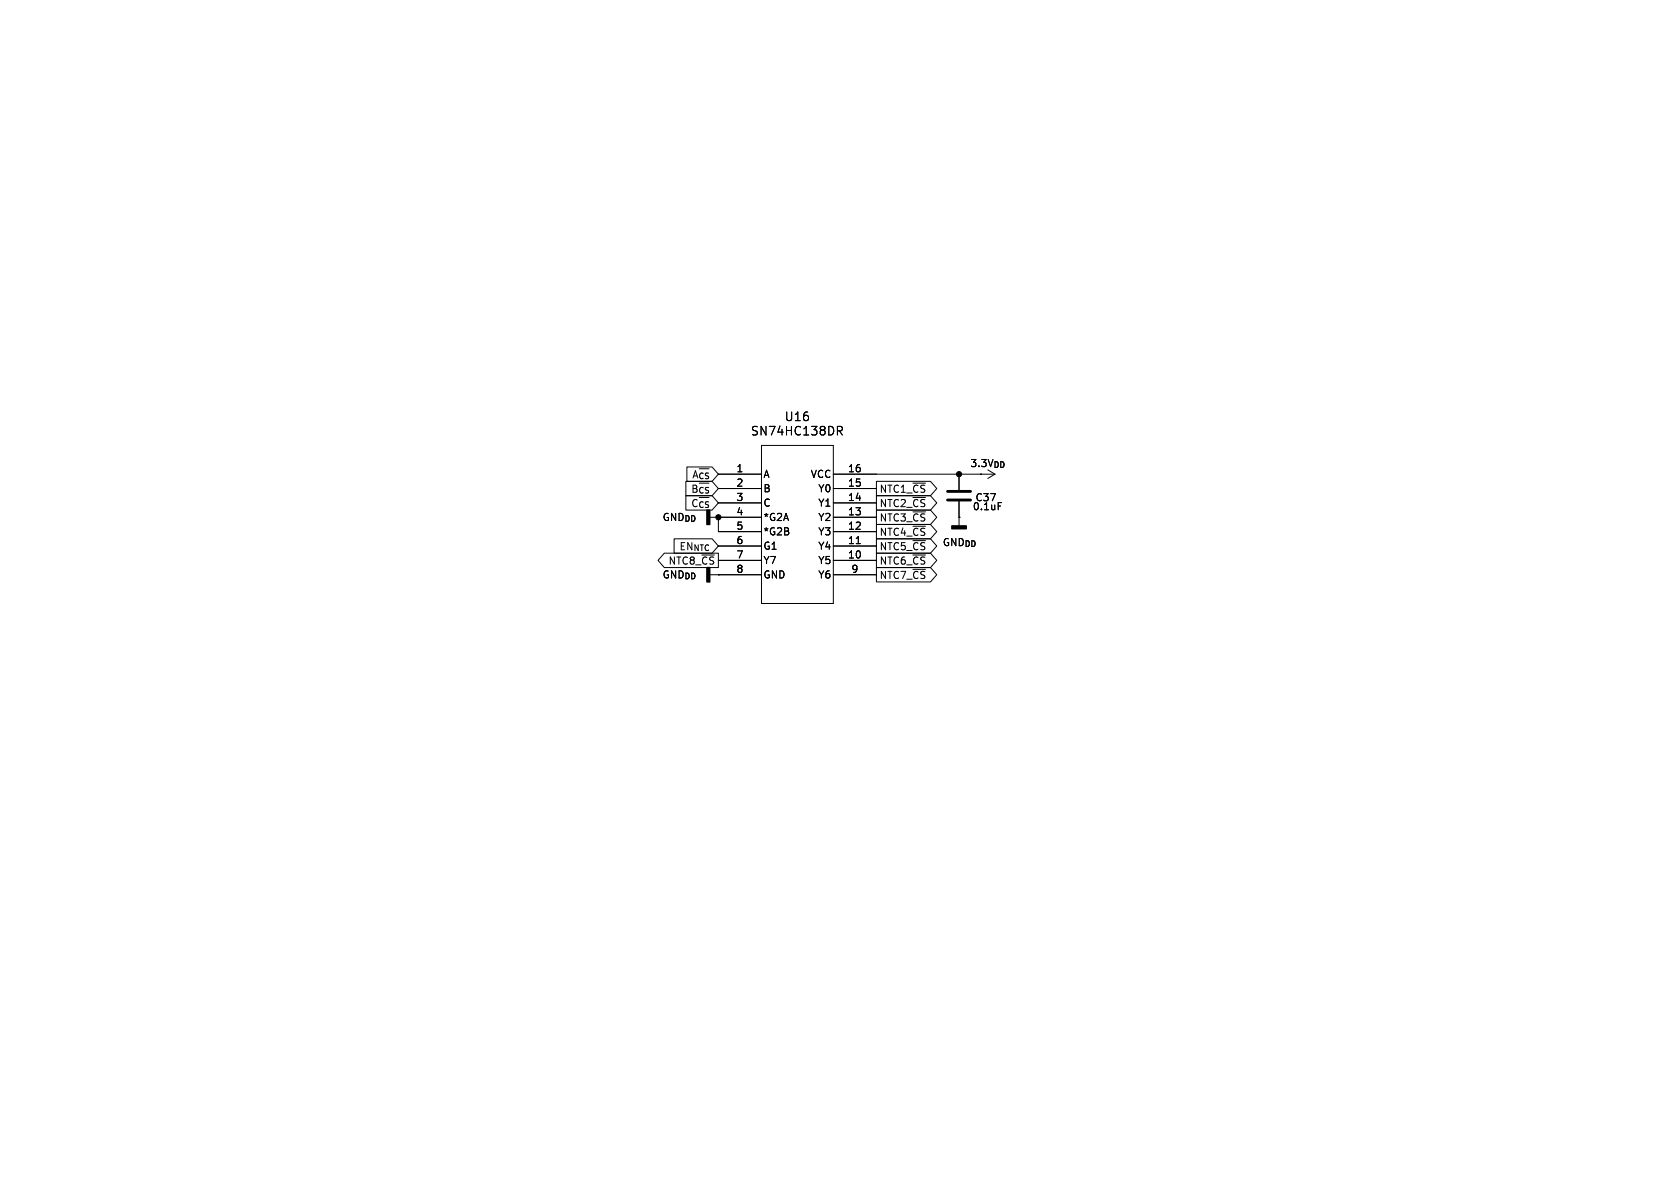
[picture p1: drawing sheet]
<svg xmlns="http://www.w3.org/2000/svg" width="297mm" height="210mm" viewBox="0 0 297 210" stroke-linecap="round" stroke-linejoin="round" font-family="sans-serif">
<g fill="none" stroke="#000" stroke-width=".18">
<path d="M134.6 78.7h12.7v28h-12.7zM148 75.4h.6l.3 .3-.1 .4-.8 .1M148.4 76.2l.5 .7M117.4 97.8h9.6v2.5h-9.6l-1.1-1.2zM119.2 95.2h6.7l1.1 1.3-1.1 1.3h-6.7zM121.3 85.1h4.6l1.1 1.3-1.1 1.2h-4.6zM121.3 87.6h4.6l1.1 1.3-1.1 1.3h-4.6zM121.4 82.5h4.5l1.1 1.3-1.1 1.3h-4.5zM125.5 91.4h9.1M127 91.4h.1M127 83.8h7.6M127 86.4h7.6"/>
<path d="M127 88.9h7.6M127 91.4v2.6h7.6M127 96.5h7.6M127 99.1h7.6M147.3 83.8h28.6M147.3 86.4h7.6M147.3 88.9h7.6M147.3 91.4h7.6M147.3 94h7.6M147.3 96.5h7.6M147.3 99.1h7.6M151.4 96.1h.7"/>
<path d="M154.9 97.8h9.6l1.1 1.3-1.1 1.2h-9.6zM154.9 95.2h9.6l1.1 1.3-1.1 1.3h-9.6zM154.9 90.2h9.6l1.1 1.2-1.1 1.3h-9.6zM154.9 87.6h9.6l1.1 1.3-1.1 1.3h-9.6zM154.9 85.1h9.6l1.1 1.3-1.1 1.2h-9.6zM154.9 92.7h9.6l1.1 1.3-1.1 1.3h-9.6zM169.5 91.4h.1M169.5 83.8v2.8M169.5 88.6v4.4M173.4 83.8h.1M174.6 83.1l1.3 .7M175.9 83.8l-1.3 .8"/>
<path d="M176.5 88.8h.6M125.5 101.6h9.1M127 101.6h.1M147.3 101.6h7.6M154.9 100.3h9.6l1.1 1.3-1.1 1.3h-9.6z"/>
</g>
<path d="M125 90.2h.5v2.5h-.5zM168.3 93h2.5v.5h-2.5zM125 100.3h.5v2.6h-.5z" fill="#000" stroke="#000" stroke-width=".25"/>
<path d="M167.5 86.9h4.1M167.5 88.4h4.1" fill="none" stroke="#000" stroke-width=".51"/>
<g fill="#000" stroke="#000" stroke-width=".18">
<circle cx="127" cy="91.4" r=".46"/>
<circle cx="169.5" cy="83.8" r=".46"/>
</g>
<g font-size="2.1">
<text x="132.7" y="77.2">SN74HC138DR</text>
<text x="138.6" y="74.7">U16</text>
</g>
<g font-size="1.8">
<text x="130.1" y="83.6">1</text>
<text x="149.8" y="83.6">16</text>
<text x="171.4" y="82.8">3.3V_{DD}</text>
<text x="122.1" y="87.3">B_{~{CS}}</text>
<text x="122.1" y="89.9">C_{~{CS}}</text>
<text x="122.2" y="84.8">A_{~{CS}}</text>
<text x="130.1" y="86.1">2</text>
<text x="130.1" y="88.6">3</text>
<text x="134.9" y="84.7">A</text>
<text x="134.9" y="87.2">B</text>
<text x="134.9" y="89.8">C</text>
<text x="143.2" y="84.7">VCC</text>
<text x="144.6" y="87.2">Y0</text>
<text x="144.6" y="89.8">Y1</text>
<text x="149.8" y="86.1">15</text>
<text x="149.8" y="88.6">14</text>
<text x="155.4" y="89.9">NTC2_~{CS}</text>
<text x="155.4" y="87.3">NTC1_~{CS}</text>
<text x="172.4" y="88.8">C37</text>
<text x="117" y="92.3">GND_{DD}</text>
<text x="130.1" y="91.2">4</text>
<text x="130.1" y="93.7">5</text>
<text x="134.9" y="92.3">*G2A</text>
<text x="134.9" y="94.8">*G2B</text>
<text x="144.6" y="92.3">Y2</text>
<text x="144.6" y="94.8">Y3</text>
<text x="149.8" y="91.2">13</text>
<text x="149.8" y="93.7">12</text>
<text x="155.4" y="92.4">NTC3_~{CS}</text>
<text x="155.4" y="94.9">NTC4_~{CS}</text>
<text x="171.9" y="90.4">0.1uF</text>
<text x="118.1" y="100">NTC8_~{CS}</text>
<text x="120" y="97.5">EN_{NTC}</text>
<text x="130.1" y="96.3">6</text>
<text x="130.1" y="98.8">7</text>
<text x="130.1" y="101.3">8</text>
<text x="134.9" y="97.4">G1</text>
<text x="134.9" y="99.9">Y7</text>
<text x="144.6" y="97.4">Y4</text>
<text x="144.6" y="99.9">Y5</text>
<text x="149.8" y="96.3">11</text>
<text x="149.8" y="98.8">10</text>
<text x="150.4" y="101.3">9</text>
<text x="155.4" y="100">NTC6_~{CS}</text>
<text x="155.4" y="97.5">NTC5_~{CS}</text>
<text x="166.6" y="96.7">GND_{DD}</text>
<text x="117" y="102.5">GND_{DD}</text>
<text x="134.9" y="102.5">GND</text>
<text x="144.6" y="102.5">Y6</text>
<text x="155.4" y="102.6">NTC7_~{CS}</text>
</g>
</svg>
